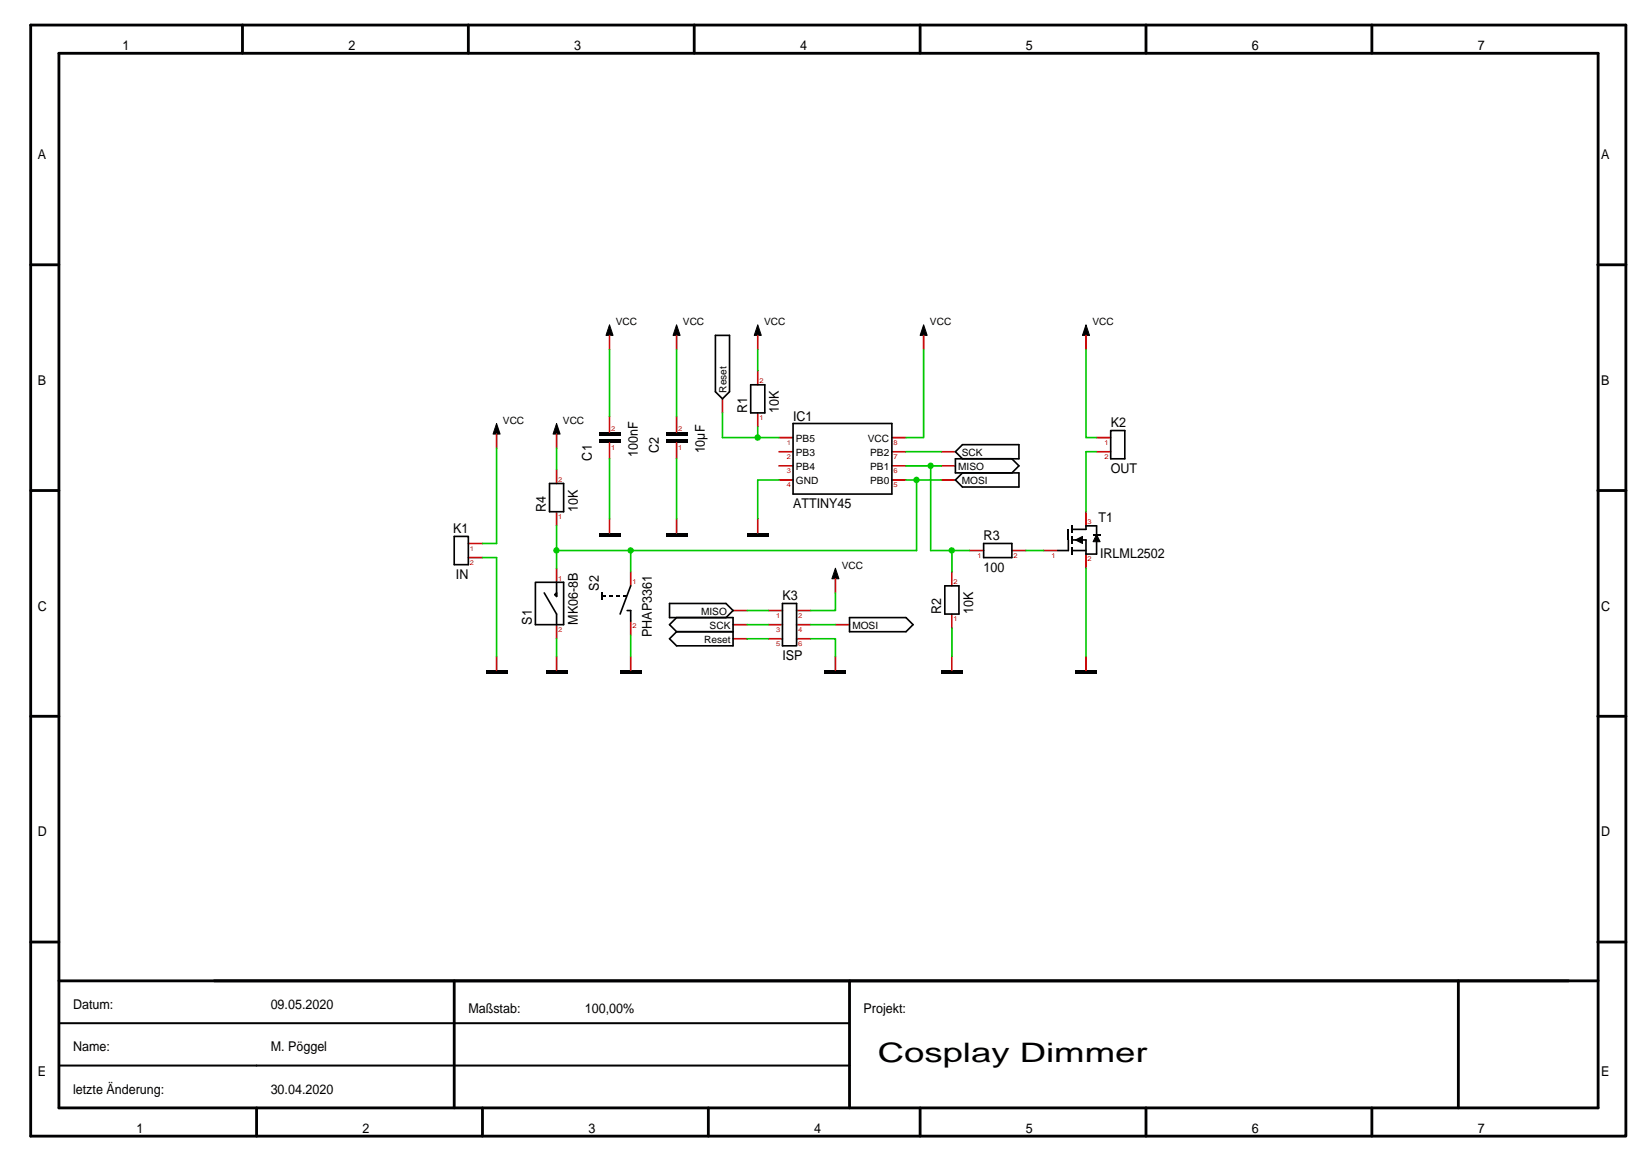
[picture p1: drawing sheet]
<svg xmlns="http://www.w3.org/2000/svg" width="297mm" height="210mm" viewBox="0 0 297 210" stroke-linecap="round" stroke-linejoin="round" font-family="sans-serif">
<path d="M111.6 120.6h3.8v.7h-3.8z" fill="#000001"/>
<path d="M113.5 102.9v2.5M113.5 111.8v2.5M113.5 118.1v2.5" fill="none" stroke="#c80000" stroke-width=".3"/>
<path d="M112.8 109.9h.7v1.9M113.5 105.4l-1.9 5.1" fill="none" stroke="#000001" stroke-width=".3"/>
<g fill="#000001">
<path d="M108.2 106.7h.3v1.2h-.3z"/>
<path d="M108.4 107.2h.6v.3h-.6z"/>
<path d="M109.7 107.2h.6v.3h-.6z"/>
<path d="M110.9 107.2h.7v.3h-.7z"/>
<path d="M112.2 107.2h.6v.3h-.6z"/>
</g>
<path d="M150.3 102.2l.6 1.9h-1.2z" fill="#000001" stroke="#000001" stroke-width=".18"/>
<path d="M150.3 104.1v2.6" fill="none" stroke="#c80000" stroke-width=".3"/>
<path d="M148.4 120.6h3.8v.7h-3.8z" fill="#000001"/>
<path d="M195.4 60.3v2.6M131.9 112.4h2.5M131.9 114.9h2.5M131.9 109.9h2.5M150.3 118.1v2.5M150.3 112.4h2.5" fill="none" stroke="#c80000" stroke-width=".3"/>
<path d="M121.7 113.7h10.2M121.7 111.1l-1.2 1.3 1.2 1.3M130.6 111.1l1.3-1.2-1.3-1.3h-10.1v2.5h11.4v5.1h-10.2l-1.2-1.3 1.2-1.2M152.8 111.1h10.2l1.3 1.3-1.3 1.3h-10.2z" fill="none" stroke="#000001" stroke-width=".3"/>
<path d="M195.4 58.4l.6 1.9h-1.2z" fill="#000001" stroke="#000001" stroke-width=".18"/>
<path d="M119.8 95.9h3.8v.6h-3.8z" fill="#000001"/>
<path d="M121.7 60.3v2.6M121.7 93.3v2.6" fill="none" stroke="#c80000" stroke-width=".3"/>
<path d="M121.7 58.4l.7 1.9h-1.3z" fill="#000001" stroke="#000001" stroke-width=".18"/>
<g fill="#000001">
<path d="M119.8 77.8h3.8v.6h-3.8z"/>
<path d="M119.8 79.1h3.8v.6h-3.8z"/>
</g>
<path d="M89.3 78.1v2.5M121.7 74.9v2.9M121.7 79.7v2.8" fill="none" stroke="#c80000" stroke-width=".3"/>
<path d="M89.3 76.2l.7 1.9h-1.3z" fill="#000001" stroke="#000001" stroke-width=".18"/>
<path d="M87.4 120.6h3.8v.7h-3.8z" fill="#000001"/>
<path d="M109.7 60.3v2.6M197.3 78.7h2.5M84.3 97.8h2.5M197.3 81.3h2.5M84.3 100.3h2.5M89.3 118.1v2.5" fill="none" stroke="#c80000" stroke-width=".3"/>
<path d="M199.8 77.5h2.6v5l-2.6 .1zM81.7 96.5h2.6v5.1h-2.6z" fill="none" stroke="#000001" stroke-width=".3"/>
<path d="M109.7 58.4l.6 1.9h-1.3z" fill="#000001" stroke="#000001" stroke-width=".18"/>
<g fill="#000001">
<path d="M107.8 77.8h3.8v.6h-3.8z"/>
<path d="M107.8 79.1h3.8v.6h-3.8z"/>
</g>
<path d="M109.7 74.9v2.9M109.7 79.7v2.8" fill="none" stroke="#c80000" stroke-width=".3"/>
<path d="M107.8 95.9h3.8v.6h-3.8z" fill="#000001"/>
<path d="M130 71.8v2.5M109.7 93.3v2.6" fill="none" stroke="#c80000" stroke-width=".3"/>
<path d="M128.7 60.3h2.6v10.2l-1.3 1.3-1.3-1.3z" fill="none" stroke="#000001" stroke-width=".3"/>
<path d="M98.2 120.6h3.8v.7h-3.8z" fill="#000001"/>
<g fill="none" stroke="#c80000" stroke-width=".3">
<path d="M100.1 78.1v2.5M136.3 60.3v2.6M136.3 66.7v2.5M136.3 74.3v2.5M100.1 84.5v2.5M100.1 92.1v2.5M169.4 83.8h2.5M169.4 86.4h2.5M169.4 81.3h2.5M100.1 118.1v2.5M138.2 109.9h2.6M138.2 114.9h2.6"/>
<path d="M138.2 112.4h2.6M143.3 109.9h2.6M143.3 114.9h2.6M143.3 112.4h2.6"/>
</g>
<g fill="#000001" stroke="#000001" stroke-width=".18">
<path d="M100.1 76.2l.7 1.9h-1.3z"/>
<path d="M136.3 58.4l.7 1.9h-1.3z"/>
</g>
<path d="M135.1 69.2h2.5v5.1h-2.5zM98.9 87h2.5v5.1h-2.5zM173.2 82.5l-1.3-1.2 1.3-1.3h10.1v2.5h-11.4v2.6h11.4v2.5h-10.1l-1.3-1.2 1.3-1.3M182.1 82.5l1.2 1.3-1.2 1.3M140.8 108.6h2.5v7.6h-2.5z" fill="none" stroke="#000001" stroke-width=".3"/>
<path d="M169.4 120.6h3.8v.7h-3.8z" fill="#000001"/>
<path d="M174.4 99.1h2.6M182.1 99.1h2.5M171.3 102.9v2.5M171.3 110.5v2.5M171.3 118.1v2.5" fill="none" stroke="#c80000" stroke-width=".3"/>
<path d="M177 97.8h5.1v2.5h-5.1zM170 105.4h2.5v5.1h-2.5z" fill="none" stroke="#000001" stroke-width=".3"/>
<path d="M193.5 120.6h3.8v.7h-3.8z" fill="#000001"/>
<path d="M195.4 118.1v2.5" fill="none" stroke="#c80000" stroke-width=".3"/>
<path d="M134.4 95.9h3.8v.6h-3.8z" fill="#000001"/>
<path d="M166.2 60.3v2.6M136.3 93.3v2.6M187.8 99.1h2.5M195.4 92.1v2.5M195.4 99.7v2.5" fill="none" stroke="#c80000" stroke-width=".3"/>
<g fill="#000001" stroke="#000001" stroke-width=".18">
<path d="M166.2 58.4l.6 1.9h-1.3z"/>
<path d="M193.5 97.2l1.3-.7v1.3z"/>
<path d="M197.3 96.2l.6 1.3h-1.2z"/>
</g>
<path d="M192.1 95.2h.3v2h-.3z" fill="#000001"/>
<path d="M192.8 97.2h2.6" fill="none" stroke="#000001" stroke-width=".3"/>
<g fill="#000001">
<path d="M192.7 98.4h.3v1.3h-.3z"/>
<path d="M192.7 96.5h.3v1.3h-.3z"/>
<path d="M192.7 94.6h.3v1.3h-.3z"/>
</g>
<path d="M192.2 97.2v1.9h-1.9M192.8 99.1h2.6M192.8 95.2h2.6v-.6h1.9v1.6M197.3 97.2v2.5h-1.9v-2.5" fill="none" stroke="#000001" stroke-width=".3"/>
<path d="M196.7 96.1h1.2v.3h-1.2z" fill="#000001"/>
<path d="M140.1 78.7h2.6M160.5 78.7h2.5M140.1 86.4h2.6M140.1 83.8h2.6M140.1 81.3h2.6M160.5 86.4h2.5M160.5 83.8h2.5M160.5 81.3h2.5M100.1 102.2v2.6M100.1 112.4v2.5" fill="none" stroke="#c80000" stroke-width=".3"/>
<path d="M142.7 76.2h17.8v12.7h-17.8zM96.3 104.8h5.1v7.6h-5.1zM97.9 106.7l2.2 3.8v1.9M100.1 104.8v2.5l-.3-.3 .3-.3" fill="none" stroke="#000001" stroke-width=".3"/>
<g fill="none" stroke="#000001" stroke-width=".51">
<path d="M5.5 4.5h287v199.9h-287zM10.6 9.6h276.9v189.7h-276.9zM43.6 4.5v5.1M84.3 4.5v5.1M124.9 4.5v5.1M165.5 4.5v5.1M206.2 4.5v5.1M246.8 4.5v5.1M5.5 47.6h5.1M287.5 47.6h5M5.5 88.3h5.1M287.5 88.3h5"/>
<path d="M5.5 128.9h5.1M287.5 128.9h5M5.5 169.5h5.1M10.6 176.5h276.9M81.7 176.5v22.8M152.8 176.5v22.8M262.4 176.5v22.8M287.5 169.5h5M46.2 199.3v5.1M86.8 199.3v5.1M127.4 199.3v5.1M165.5 199.3v5.1"/>
<path d="M206.2 199.3v5.1M246.8 199.3v5.1"/>
</g>
<path d="M10.6 191.7h142.2M10.6 184.1h142.2" fill="none" stroke="#000001" stroke-width=".36"/>
<path d="M130 78.7h6.3M136.3 76.8v1.9h3.8M197.3 81.3h-1.9v10.8M134.4 114.9h3.8" fill="none" stroke="#00c800" stroke-width=".3"/>
<circle cx="136.3" cy="78.7" r=".58" fill="#00c800"/>
<path d="M130 74.3v4.4M134.4 109.9h3.8" fill="none" stroke="#00c800" stroke-width=".3"/>
<circle cx="167.4" cy="83.8" r=".58" fill="#00c800"/>
<path d="M163 83.8h4.4M167.4 99.1h7M171.3 99.1v3.8" fill="none" stroke="#00c800" stroke-width=".3"/>
<circle cx="171.2" cy="99" r=".57" fill="#00c800"/>
<path d="M169.4 83.8h-2v15.3" fill="none" stroke="#00c800" stroke-width=".3"/>
<circle cx="113.4" cy="99" r=".57" fill="#00c800"/>
<path d="M113.5 99.1v3.8M164.9 86.4v12.7h-64.8M145.9 112.4h4.4" fill="none" stroke="#00c800" stroke-width=".3"/>
<circle cx="100.1" cy="99" r=".57" fill="#00c800"/>
<path d="M100.1 99.1v3.1" fill="none" stroke="#00c800" stroke-width=".3"/>
<circle cx="164.9" cy="86.3" r=".58" fill="#00c800"/>
<g fill="none" stroke="#00c800" stroke-width=".3">
<path d="M109.7 62.9v12M121.7 62.9v12M136.3 62.9v3.8M166.2 62.9v15.8h-3.2M195.4 62.9v15.8h1.9M89.3 80.6v17.2h-2.5M100.1 80.6v3.9M100.1 94.6v4.5M109.7 82.5v10.8M121.7 82.5v10.8M140.1 86.4h-3.8v6.9M163 81.3h6.4"/>
<path d="M169.4 86.4h-6.4M184.6 99.1h3.2M86.8 100.3h2.5v17.8M100.1 114.9v3.2M113.5 114.3v3.8M134.4 112.4h3.8M145.9 114.9h4.4v3.2M150.3 106.7v3.2h-4.4M171.3 113v5.1M195.4 102.2v15.9"/>
</g>
<text font-size="4.8" fill="#000001" x="157.9" y="191.1">Cosplay Dimmer</text>
<g font-size="2.4" fill="#000001">
<text x="22" y="8.9">1</text>
<text x="62.7" y="8.9">2</text>
<text x="103.3" y="8.9">3</text>
<text x="144" y="8.9">4</text>
<text x="184.6" y="8.9">5</text>
<text x="225.2" y="8.9">6</text>
<text x="265.9" y="8.9">7</text>
<text x="6.8" y="28.6">A</text>
<text x="288.1" y="28.6">A</text>
<text x="6.8" y="69.2">B</text>
<text x="288.1" y="69.2">B</text>
<text x="134.4" y="74.3" transform="rotate(-90 134.4 74.3)">R1</text>
<text x="140.1" y="74.3" transform="rotate(-90 140.1 74.3)">10K</text>
<text x="142.7" y="75.7">IC1</text>
<text x="199.8" y="76.8">K2</text>
<text x="106.5" y="82.9" transform="rotate(-90 106.5 82.9)">C1</text>
<text x="114.7" y="82.2" transform="rotate(-90 114.7 82.2)">100nF</text>
<text x="118.6" y="81.6" transform="rotate(-90 118.6 81.6)">C2</text>
<text x="126.8" y="81.6" transform="rotate(-90 126.8 81.6)">10µF</text>
<text x="199.8" y="85.1">OUT</text>
<text x="81.5" y="95.9">K1</text>
<text x="98.2" y="92.1" transform="rotate(-90 98.2 92.1)">R4</text>
<text x="103.9" y="92.1" transform="rotate(-90 103.9 92.1)">10K</text>
<text x="142.7" y="91.4">ATTINY45</text>
<text x="197.6" y="94">T1</text>
<text x="177" y="97.2">R3</text>
<text x="197.9" y="100.3">IRLML2502</text>
<text x="82" y="104.1">IN</text>
<text x="107.8" y="106.3" transform="rotate(-90 107.8 106.3)">S2</text>
<text x="140.8" y="108">K3</text>
<text x="177" y="102.9">100</text>
<text x="6.8" y="109.9">C</text>
<text x="95.7" y="112.4" transform="rotate(-90 95.7 112.4)">S1</text>
<text x="103.9" y="112.4" transform="rotate(-90 103.9 112.4)">MK06-8B</text>
<text x="169.4" y="110.5" transform="rotate(-90 169.4 110.5)">R2</text>
<text x="175.1" y="110.5" transform="rotate(-90 175.1 110.5)">10K</text>
<text x="288.1" y="109.9">C</text>
<text x="117.3" y="114.6" transform="rotate(-90 117.3 114.6)">PHAP3361</text>
<text x="140.8" y="118.7">ISP</text>
<text x="6.8" y="150.5">D</text>
<text x="288.1" y="150.5">D</text>
<text x="13.1" y="181.6">Datum:</text>
<text x="48.7" y="181.6">09.05.2020</text>
<text x="84.3" y="182.2">Maßstab:</text>
<text x="105.2" y="182.2">100,00%</text>
<text x="155.4" y="182.2">Projekt:</text>
<text x="13.1" y="189.2">Name:</text>
<text x="48.7" y="189.2">M. Pöggel</text>
<text x="6.8" y="193.6">E</text>
<text x="13.1" y="196.8">letzte Änderung:</text>
<text x="48.7" y="196.8">30.04.2020</text>
<text x="288.1" y="193.6">E</text>
<text x="24.6" y="203.8">1</text>
<text x="65.2" y="203.8">2</text>
<text x="105.9" y="203.8">3</text>
<text x="146.5" y="203.8">4</text>
<text x="184.6" y="203.8">5</text>
<text x="225.2" y="203.8">6</text>
<text x="265.9" y="203.8">7</text>
</g>
<g font-size="1.8" fill="#000001">
<text x="110.8" y="58.5">VCC</text>
<text x="122.9" y="58.5">VCC</text>
<text x="137.5" y="58.5">VCC</text>
<text x="167.3" y="58.5">VCC</text>
<text x="196.5" y="58.5">VCC</text>
<text x="130.7" y="70.6" transform="rotate(-90 130.7 70.6)">Reset</text>
<text x="90.5" y="76.3">VCC</text>
<text x="101.3" y="76.3">VCC</text>
<text x="143.2" y="82">PB3</text>
<text x="143.2" y="79.5">PB5</text>
<text x="156.1" y="79.5">VCC</text>
<text x="156.6" y="82">PB2</text>
<text x="173" y="82">SCK</text>
<text x="143.2" y="87.1">GND</text>
<text x="143.2" y="84.6">PB4</text>
<text x="156.6" y="87.1">PB0</text>
<text x="156.6" y="84.6">PB1</text>
<text x="172.4" y="84.6">MISO</text>
<text x="173" y="87.1">MOSI</text>
<text x="151.4" y="102.3">VCC</text>
<text x="126.1" y="110.6">MISO</text>
<text x="127.7" y="113.1">SCK</text>
<text x="153.3" y="113.1">MOSI</text>
<text x="126.7" y="115.7">Reset</text>
</g>
<g font-size="1.2" fill="#c80000">
<text x="136.6" y="68.9">2</text>
<text x="110" y="77.5">2</text>
<text x="122" y="77.5">2</text>
<text x="136.6" y="75.6">1</text>
<text x="110" y="81">1</text>
<text x="122" y="81">1</text>
<text x="141.6" y="82.6">2</text>
<text x="141.6" y="80.1">1</text>
<text x="160.8" y="82.6">7</text>
<text x="160.8" y="80.1">8</text>
<text x="198.7" y="82.6">2</text>
<text x="198.7" y="80.1">1</text>
<text x="100.4" y="86.7">2</text>
<text x="141.6" y="87.7">4</text>
<text x="141.6" y="85.1">3</text>
<text x="160.8" y="87.7">5</text>
<text x="160.8" y="85.1">6</text>
<text x="100.4" y="93.4">1</text>
<text x="195.7" y="94.3">3</text>
<text x="84.6" y="101.6">2</text>
<text x="84.6" y="99.1">1</text>
<text x="175.8" y="100.4">1</text>
<text x="182.3" y="100.4">2</text>
<text x="189.2" y="100.4">1</text>
<text x="195.7" y="101">2</text>
<text x="100.4" y="104.5">1</text>
<text x="113.8" y="105.1">1</text>
<text x="171.6" y="105.1">2</text>
<text x="100.4" y="113.7">2</text>
<text x="113.8" y="113.1">2</text>
<text x="139.7" y="111.1">1</text>
<text x="139.7" y="113.7">3</text>
<text x="143.6" y="113.7">4</text>
<text x="143.6" y="111.1">2</text>
<text x="171.6" y="111.8">1</text>
<text x="139.7" y="116.2">5</text>
<text x="143.6" y="116.2">6</text>
</g>
</svg>
